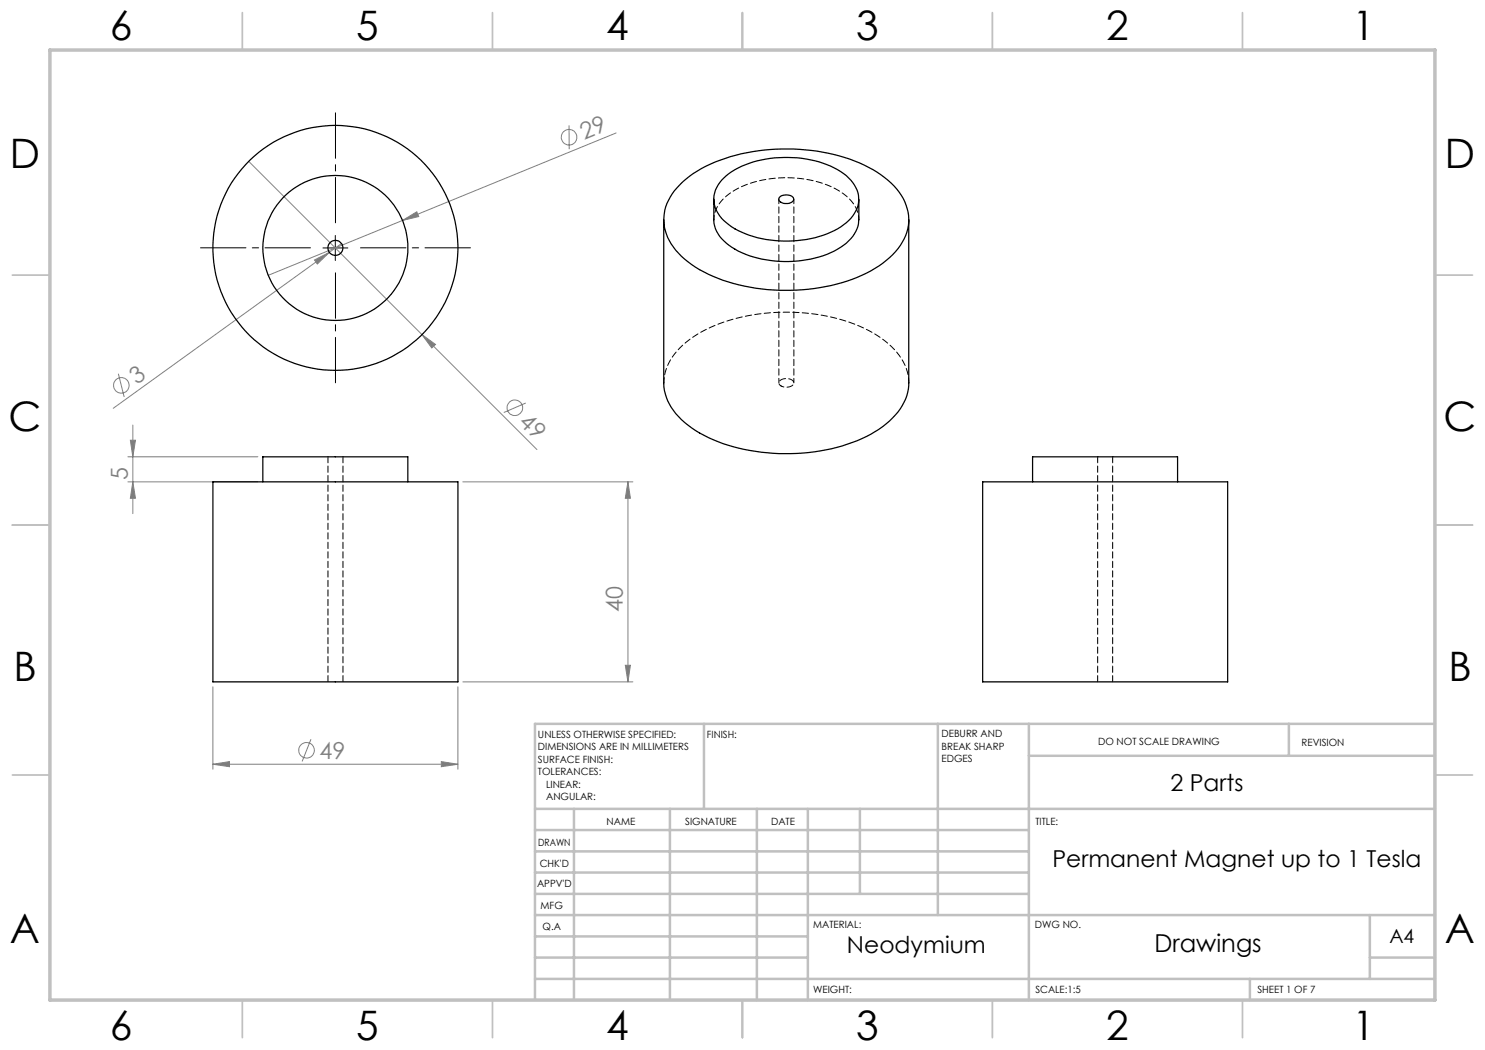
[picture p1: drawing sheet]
<svg xmlns="http://www.w3.org/2000/svg" width="297mm" height="210mm" viewBox="0 0 297 210" stroke-linecap="round" stroke-linejoin="round" font-family="sans-serif">
<g fill="none" stroke="#808080" stroke-width=".2">
<path d="M49.7 32.3l34.7 34.6M113.8 25.1v4.7M123.2 26.6l-42.7 17.5M62.9 52l3-1.5-2.4 2.3zM65.9 50.5l-43.3 31.2M68.3 48.7l-2.4 1.8M80.5 44.1l2.9-1.7 .3 .9zM80.5 44.1l-26.8 11M23.7 74.7l1.1 4.7M84.4 66.9l2.7 2-.7 .7zM84.4 66.9l23 23M25.6 96.4h26"/>
<path d="M25.6 91.4h26M26.1 88h1l-.5 3.4zM26.6 85v17.7M26.6 96.4l.5 3.3h-1zM92.6 96.4h34M105.2 80.6l-4.4 1.9M125.6 96.4v40M125.6 96.4l.5 3.3h-1zM42.6 137.4v16.4M91.6 137.4v16.4M92.6 136.4h34M125.1 133.1h1l-.5 3.3z"/>
<path d="M42.6 152.9l3.3-.6v1zM42.6 152.9h49M62.2 147.8l-1.8 4.5M88.3 152.3l3.3 .6-3.3 .4z"/>
<circle cx="113.8" cy="27.5" r="1.56"/>
<circle cx="24.3" cy="77.1" r="1.56"/>
<circle cx="103" cy="81.6" r="1.56"/>
<circle cx="61.3" cy="150.1" r="1.55"/>
</g>
<path d="M62.1 49.6h-22M67.1 44.6v-22M67.1 54.6v22M72.1 49.6h22" fill="none" stroke="#000" stroke-width=".2" stroke-dasharray="15.2 1.3 1.3 1.3" stroke-dashoffset="6.1"/>
<path d="M64.6 49.6h5M67.1 47.1v5" fill="none" stroke="#000" stroke-width=".2"/>
<g fill="none" stroke="#c0c0c0" stroke-width=".35">
<path d="M48.5 2.5v7.5M98.5 2.5v7.5M148.5 2.5v7.5M198.5 2.5v7.5M248.5 2.5v7.5M2.5 55h7.5M287 55h7.5M2.5 105h7.5M287 105h7.5M2.5 155h7.5M287 155h7.5M48.5 200v7.5"/>
<path d="M98.5 200v7.5M148.5 200v7.5M198.5 200v7.5M248.5 200v7.5"/>
</g>
<g fill="none" stroke="#c0c0c0" stroke-width=".5">
<path d="M140.8 144.8v17M187.6 144.8v38.2M205.8 144.8v55.2M205.8 151.2h81.2M257.8 144.8v6.4M287 144.8h-180v55.2M107 161.8h180M107 178.8h98.8M107 174.5h98.8M107 170.3h98.8M107 166h98.8M114.8 161.8v38.2"/>
<path d="M134 161.8v38.2M151.4 161.8v38.2M161.6 161.8v38.2M172 161.8v17M107 195.8h180M107 191.5h54.6M107 187.3h54.6M107 183h180M250 195.8v4.2M274 191.5h13M274 183v12.8"/>
</g>
<path d="M10 10h277v190h-277z" fill="none" stroke="#c0c0c0" stroke-width=".7"/>
<g fill="#808080">
<path d="M80.5 44.1l2.9-1.7 .3 .9z"/>
<path d="M62.9 52l3-1.5-2.4 2.3z"/>
<path d="M84.4 66.9l2.7 2-.7 .7z"/>
<path d="M88.3 152.3l3.3 .6-3.3 .4zM42.6 152.9l3.3-.6v1z"/>
<path d="M125.1 133.1h1l-.5 3.3zM125.6 96.4l.5 3.3h-1z"/>
<path d="M26.1 88h1l-.5 3.4zM26.6 96.4l.5 3.3h-1z"/>
</g>
<g fill="none" stroke="#000" stroke-width=".25">
<path d="M136 36.9a24.8 24.8 0 0 1 12.3-6.1 40 40 0 0 1 24.5 2.2 15.3 15.3 0 0 1 8.4 8.1 8.9 8.9 0 0 1-2.1 9.3 24.9 24.9 0 0 1-14 6.9 39 39 0 0 1-23.4-2.5 15.3 15.3 0 0 1-8.4-8 9 9 0 0 1 2.7-9.9zM142.8 39.9v4a6.8 6.8 0 0 0 3.6 5.6 22.4 22.4 0 0 0 17.4 1.9 11.9 11.9 0 0 0 7.4-5.1l.5-1.6 .1-4.8M144.8 35.6a18.5 18.5 0 0 1 12.9-4.1 18.2 18.2 0 0 1 12 4.1 5.6 5.6 0 0 1-.4 8.9 20.1 20.1 0 0 1-15.2 3.5 16.2 16.2 0 0 1-9.8-4.3 5.5 5.5 0 0 1 .5-8.1zM155.9 39.5a1.97 1.97 0 0 1 2.8 .2 1.27 1.27 0 0 1-1.7 1 .96 .96 0 0 1-1.1-1.2zM132.8 43.9v32.7a10.9 10.9 0 0 0 4.8 8.4 30.1 30.1 0 0 0 15.8 5.5 37.6 37.6 0 0 0 20.8-3.7 14.1 14.1 0 0 0 7.3-8.3l.3-1.4v-33.2M42.6 96.4h49v40h-49zM52.6 96.4v-5h29v5M196.5 96.4h49v40h-49zM206.5 96.4v-5h29v5"/>
<circle cx="67.1" cy="49.6" r="24.5"/>
<circle cx="67.1" cy="49.6" r="14.5"/>
<circle cx="67.1" cy="49.6" r="1.5"/>
</g>
<path d="M65.6 91.3v45M219.5 91.3v45M68.6 136.3v-45M222.5 136.3v-45" fill="none" stroke="#000" stroke-width=".2" stroke-dasharray="1.3 .6"/>
<path d="M181.8 76.6a10.9 10.9 0 0 0-4.9-8.5 32.6 32.6 0 0 0-19.3-5.7 33.8 33.8 0 0 0-19.6 5.5 11.1 11.1 0 0 0-5.2 8.7" fill="none" stroke="#000" stroke-width=".2" stroke-dasharray="1.3 .6" stroke-dashoffset=".2"/>
<path d="M155.8 39.8v36.8M171.8 43.9a6.9 6.9 0 0 0-3.7-5.5 22.3 22.3 0 0 0-21.7 0 6.9 6.9 0 0 0-3.6 5.5M158.8 76.6v-36.8" fill="none" stroke="#000" stroke-width=".2" stroke-dasharray="1.3 .6" stroke-dashoffset=".4"/>
<path d="M156.2 77.2a1.79 1.79 0 0 0 2.6-.6 1.8 1.8 0 0 0-2.8-.5l-.2 .3v.3l.4 .5" fill="none" stroke="#000" stroke-width=".2" stroke-dasharray="1.3 .6" stroke-dashoffset=".7"/>
<g font-size="8.1">
<text x="22" y="8">6</text>
<text x="71.2" y="8">5</text>
<text x="121.2" y="8">4</text>
<text x="171.3" y="8">3</text>
<text x="221.3" y="8">2</text>
<text x="270.5" y="8">1</text>
<text x="2" y="33.6">D</text>
<text x="289" y="33.6">D</text>
<text x="1.7" y="86.1">C</text>
<text x="288.7" y="86.1">C</text>
<text x="2.7" y="136.1">B</text>
<text x="289.7" y="136.1">B</text>
<text x="2" y="188.6">A</text>
<text x="289" y="188.6">A</text>
<text x="22" y="208">6</text>
<text x="71.2" y="208">5</text>
<text x="121.2" y="208">4</text>
<text x="171.3" y="208">3</text>
<text x="221.3" y="208">2</text>
<text x="270.5" y="208">1</text>
</g>
<text font-size="4.9" x="230.9" y="190.3">Drawings</text>
<g font-size="4.7" fill="#808080">
<text x="116.9" y="28" transform="rotate(-22 116.9 28)">29</text>
<text x="27.4" y="76.9" transform="rotate(-36 27.4 76.9)">3</text>
<text x="103.6" y="84.6" transform="rotate(45 103.6 84.6)">49</text>
<text x="25.6" y="95.9" transform="rotate(-90 25.6 95.9)">5</text>
<text x="124.6" y="122.4" transform="rotate(-90 124.6 122.4)">40</text>
<text x="63.9" y="151.8">49</text>
</g>
<g font-size="4.7">
<text x="234.1" y="158.2">2 Parts</text>
<text x="210.5" y="173.3">Permanent Magnet up to 1 Tesla</text>
<text x="169.4" y="190.6">Neodymium</text>
</g>
<text font-size="3.9" x="277.9" y="188.5">A4</text>
<g font-size="2">
<text x="107.6" y="147.6">UNLESS OTHERWISE SPECIFIED:</text>
<text x="141.4" y="147.6">FINISH:</text>
<text x="188.3" y="147.5">DEBURR AND</text>
<text x="188.3" y="150">BREAK SHARP</text>
<text x="219.6" y="149">DO NOT SCALE DRAWING</text>
<text x="260.3" y="149.2">REVISION</text>
<text x="107.6" y="150.1">DIMENSIONS ARE IN MILLIMETERS</text>
<text x="107.6" y="152.6">SURFACE FINISH:</text>
<text x="107.6" y="155.1">TOLERANCES:</text>
<text x="188.3" y="152.5">EDGES</text>
<text x="109.2" y="157.6">LINEAR:</text>
<text x="109.2" y="160.1">ANGULAR:</text>
<text x="121.3" y="165">NAME</text>
<text x="137" y="164.9">SIGNATURE</text>
<text x="154.2" y="164.9">DATE</text>
<text x="207.1" y="164.9">TITLE:</text>
<text x="107.6" y="169.1">DRAWN</text>
<text x="107.9" y="173.3">CHK'D</text>
<text x="107.4" y="177.4">APPV'D</text>
<text x="108.1" y="181.8">MFG</text>
<text x="108.5" y="186">Q.A</text>
<text x="162.6" y="185.5">MATERIAL:</text>
<text x="207" y="185.5">DWG NO.</text>
<text x="162.6" y="198.5">WEIGHT:</text>
<text x="207.1" y="198.6">SCALE:1:5</text>
<text x="251.5" y="198.6">SHEET 1 OF 7</text>
</g>
</svg>
